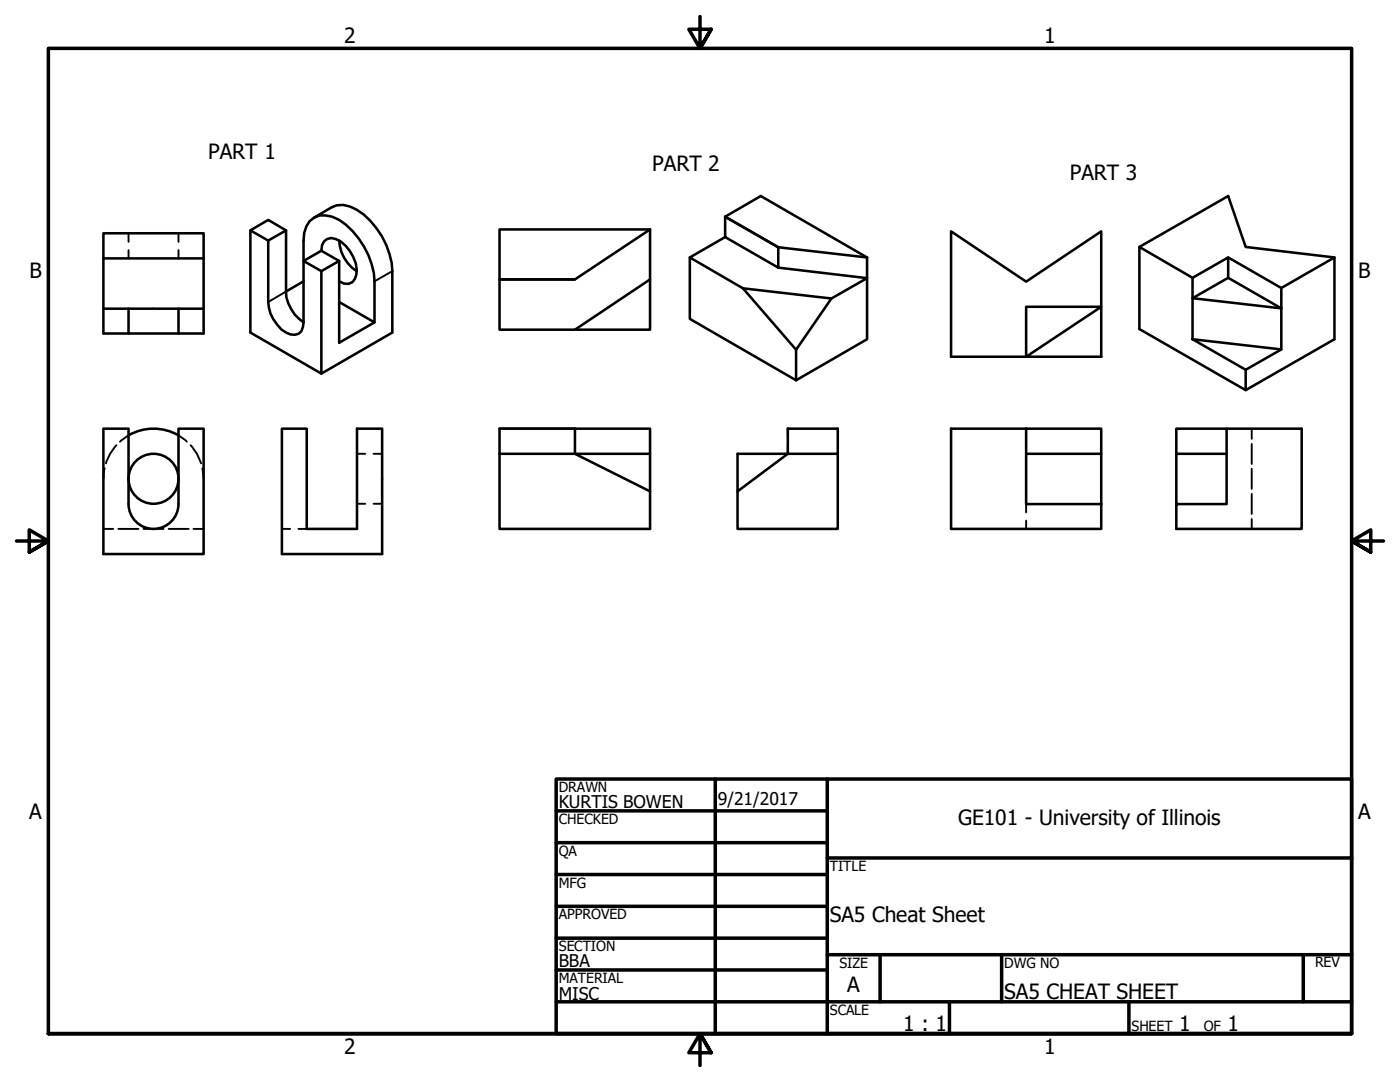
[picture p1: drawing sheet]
<svg xmlns="http://www.w3.org/2000/svg" width="279mm" height="216mm" viewBox="0 0 279 216" stroke-linecap="round" stroke-linejoin="round" font-family="sans-serif">
<!-- layer: Hidden (ANSI) -->
<g fill="none" stroke="#000" stroke-width=".38">
<path d="M25.7 46.5v1.8M25.7 49.9v1.7M35.6 46.5v1.8M35.6 49.9v1.7M20.9 93.5l-.3 2M23.2 88.8a9.2 9.2 0 0 0-2.1 3.7M25.7 86.9l-1.8 1.2M35.6 86.9l1.7 1.2M38 88.8a9.2 9.2 0 0 1 2.1 3.7M40.4 93.5l.2 2M71.2 90.6h1.7M74.5 90.6h1.8"/>
<path d="M157.2 85.5v1.7M157.2 88.9v1.7M249.8 85.5v2.1M249.8 88.6v4M249.8 93.5v4M249.8 98.6v4M20.6 105.5h2M23.6 105.5h4M28.6 105.5h4M33.7 105.5h4M38.6 105.5h2M56.3 105.5h1.6"/>
<path d="M59.6 105.5h1.6M71.2 100.5h1.7M74.5 100.5h1.8M204.8 100.6v1.6M204.8 103.9v1.6M249.8 103.6v1.9"/>
</g>
<!-- layer: Visible (ANSI) -->
<g fill="none" stroke="#000" stroke-width=".51">
<path d="M20.6 51.6v-5.1h20v5.1M20.6 51.6h20M20.6 51.6v10M40.6 51.6v14.9h-5v-4.9M50 46l3.5 2 3.6-2v12.2M53.5 48v12.3a7.7 7.7 0 0 0 3.6 6.1 2.1 2.1 0 0 0 3.4-1.1l.1-1a7.9 7.9 0 0 1-3.5-6.1M60.6 56.1l-3.5 2.1M62.7 43.4l3.5-2.1a4.9 4.9 0 0 1 5 .5 15.7 15.7 0 0 1 7.1 12.3v12.3l-14.2 8.1-14.1-8.1v-20.4l3.5-2.1 3.6 2.1M64.1 50a2.09 2.09 0 0 1 2.9-2.3 7.3 7.3 0 0 1 4.1 7.1 2.02 2.02 0 0 1-1.3 1.8 2.02 2.02 0 0 1-2.1-.5M64.1 50l-3.5 2.1 3.5 2M64.1 50l3.6 2.1M67.7 48a7.6 7.6 0 0 0 3.5 6.1"/>
<path d="M129.7 45.8l-15 10h-15v10h15M129.7 45.8v10l-15 10M129.7 55.8v10h-15M129.7 45.8h-30v10h15M137.7 51.4v12.2l21.2 12.3M144.7 43.2l10.6 6.1v4.1l-10.6-6.1zM144.7 43.2l7.1-4.1 21.2 12.3-17.7-2.1zM144.7 47.3l-7 4.1 10.6 6.1M148.3 57.5l17.6 2.1 7.1-4.1v12.2l-14.1 8.2v-6.1M148.3 57.5l10.6 12.3 7-10.2M173 51.4v4.1l-17.7-2.1M189.8 46.2l15 10 15-10v15h-15v10h-15z"/>
<path d="M227.4 49.3l10.6 6.1M238 59.5l17.7 2v8.2l-17.7-2zM245.1 51.4l10.6 6.1v4l-10.6-6.1-7.1 4.1v-4.1l7.1-4v4M266.3 51.4l-10.6 6.1M25.7 61.6h-5.1v4.9h5.1v-4.9h14.9M25.7 66.5h9.9M67.7 60.3l7 4v-8.2a16.1 16.1 0 0 0-7-12.2 5.2 5.2 0 0 0-5-.5 5 5 0 0 0-2.1 4.6v16.3M74.7 64.3l-7 4.1v-16.3l-3.6 2v20.4M204.8 71.2l15-10v10zM238 67.7l10.6 6.1 7.1-4.1M248.6 73.8v4.1l-21.2-12.2v-16.4l17.7-10.2 3.5 10.2 17.7 2.1v16.3l-17.7 10.2M20.6 85.5h5.1v15.1a5 5 0 0 0 5 4.9 5 5 0 0 0 4.9-5v-15h5v25.1h-20z"/>
<path d="M25.6 86.9a10 10 0 0 1 10 0M56.3 85.5h4.9v20h10v-20h5.1v25.1h-20zM99.7 90.6v-5.1h15v5.1l15 7.4v-7.4M99.7 85.5h30v5.1h-30M99.7 90.6v14.9h30v-7.5M147.2 90.6v7.4l10-7.4v-5.1h10v5.1zM167.2 90.6v14.9h-20v-7.5M204.8 90.6h15v10h-15zM204.8 85.5h-15v20h30v-4.9M204.8 85.5h15v5.1M204.8 85.5v5.1M244.8 90.6v-5.1h15v20h-25v-14.9h10v10h-10"/>
<path d="M244.8 85.5h-10v5.1"/>
<circle cx="30.6" cy="95.5" r="5"/>
</g>
<!-- layer: Visible Narrow (ANSI) -->
<path d="M57.1 58.2l-3.6 2.1M78.3 54.1l-3.6 2" fill="none" stroke="#000" stroke-width=".38"/>
<!-- layer: Visible (ANSI) -->
<g fill="#000">
<circle cx="155.3" cy="49.3" r=".25"/>
<circle cx="157.2" cy="85.5" r=".25"/>
</g>
<!-- layer: Hidden (ANSI) -->
<circle cx="157.2" cy="85.5" r=".19" fill="#000"/>
<!-- layer: Border (ANSI) -->
<g fill="none" stroke="#000" stroke-width=".7">
<path d="M139.7 3.3v6.4l-2.2-3.9h4.4l-2.2 3.9 2.2-3.9M3.3 107.9h6.4l-3.9-2.2v4.5l3.9-2.3-3.9 2.3M276.1 107.9h-6.4l3.9-2.2v4.5l-3.9-2.3 3.9 2.3M111 155.4h158.7v50.8h-158.7zM142.7 155.4v50.8M165.1 155.4v50.8M111 161.8h54.1M111 168.1h54.1M111 174.5h54.1M165.1 171.2h104.6M111 180.8h54.1M111 187.2h54.1"/>
<path d="M111 193.5h54.1M111 199.9h158.7M165.1 190.5h104.6M175.6 190.5v9.4M189.5 199.9v6.3M199.9 190.5v9.4M225.3 199.9v6.3M260.1 190.5v9.4M9.7 206.2v-196.5h260v196.5h-260h260M141.9 210.1l-2.2-3.9 2.2 3.9h-4.4l2.2-3.9v6.4"/>
</g>
<g font-size="4.2">
<text x="68.7" y="8.6">2</text>
<text x="208.4" y="8.6">1</text>
<text x="41.5" y="31.8">PART 1</text>
<text x="130.2" y="34.2">PART 2</text>
<text x="213.5" y="35.9">PART 3</text>
<text x="5.9" y="55.5">B</text>
<text x="271.1" y="55.5">B</text>
<text x="5.8" y="163.4">A</text>
<text x="191.2" y="164.5">GE101 - University of Illinois</text>
<text x="271" y="163.4">A</text>
<text x="165.6" y="184">SA5 Cheat Sheet</text>
<text x="169.1" y="198">A</text>
<text x="200.4" y="199.3">SA5 CHEAT SHEET</text>
<text x="180.3" y="205.7">1 : 1</text>
<text x="235.3" y="205.7">1</text>
<text x="245" y="205.7">1</text>
<text x="68.7" y="210.3">2</text>
<text x="208.4" y="210.3">1</text>
</g>
<g font-size="3.5">
<text x="111.5" y="161.2">KURTIS BOWEN</text>
<text x="143.3" y="160.7">9/21/2017</text>
<text x="111.5" y="193">BBA</text>
<text x="111.5" y="199.5">MISC</text>
</g>
<g font-size="2.8">
<text x="111.5" y="158">DRAWN</text>
<text x="111.5" y="164.4">CHECKED</text>
<text x="111.5" y="170.8">QA</text>
<text x="165.6" y="173.7">TITLE</text>
<text x="111.5" y="177.1">MFG</text>
<text x="111.5" y="183.5">APPROVED</text>
<text x="111.5" y="189.7">SECTION</text>
<text x="111.5" y="196.2">MATERIAL</text>
<text x="167.5" y="193.1">SIZE</text>
<text x="200.4" y="193.1">DWG NO</text>
<text x="262.4" y="193">REV</text>
<text x="165.6" y="202.5">SCALE</text>
<text x="225.8" y="205.7">SHEET</text>
<text x="240.2" y="205.7">OF</text>
</g>
</svg>
